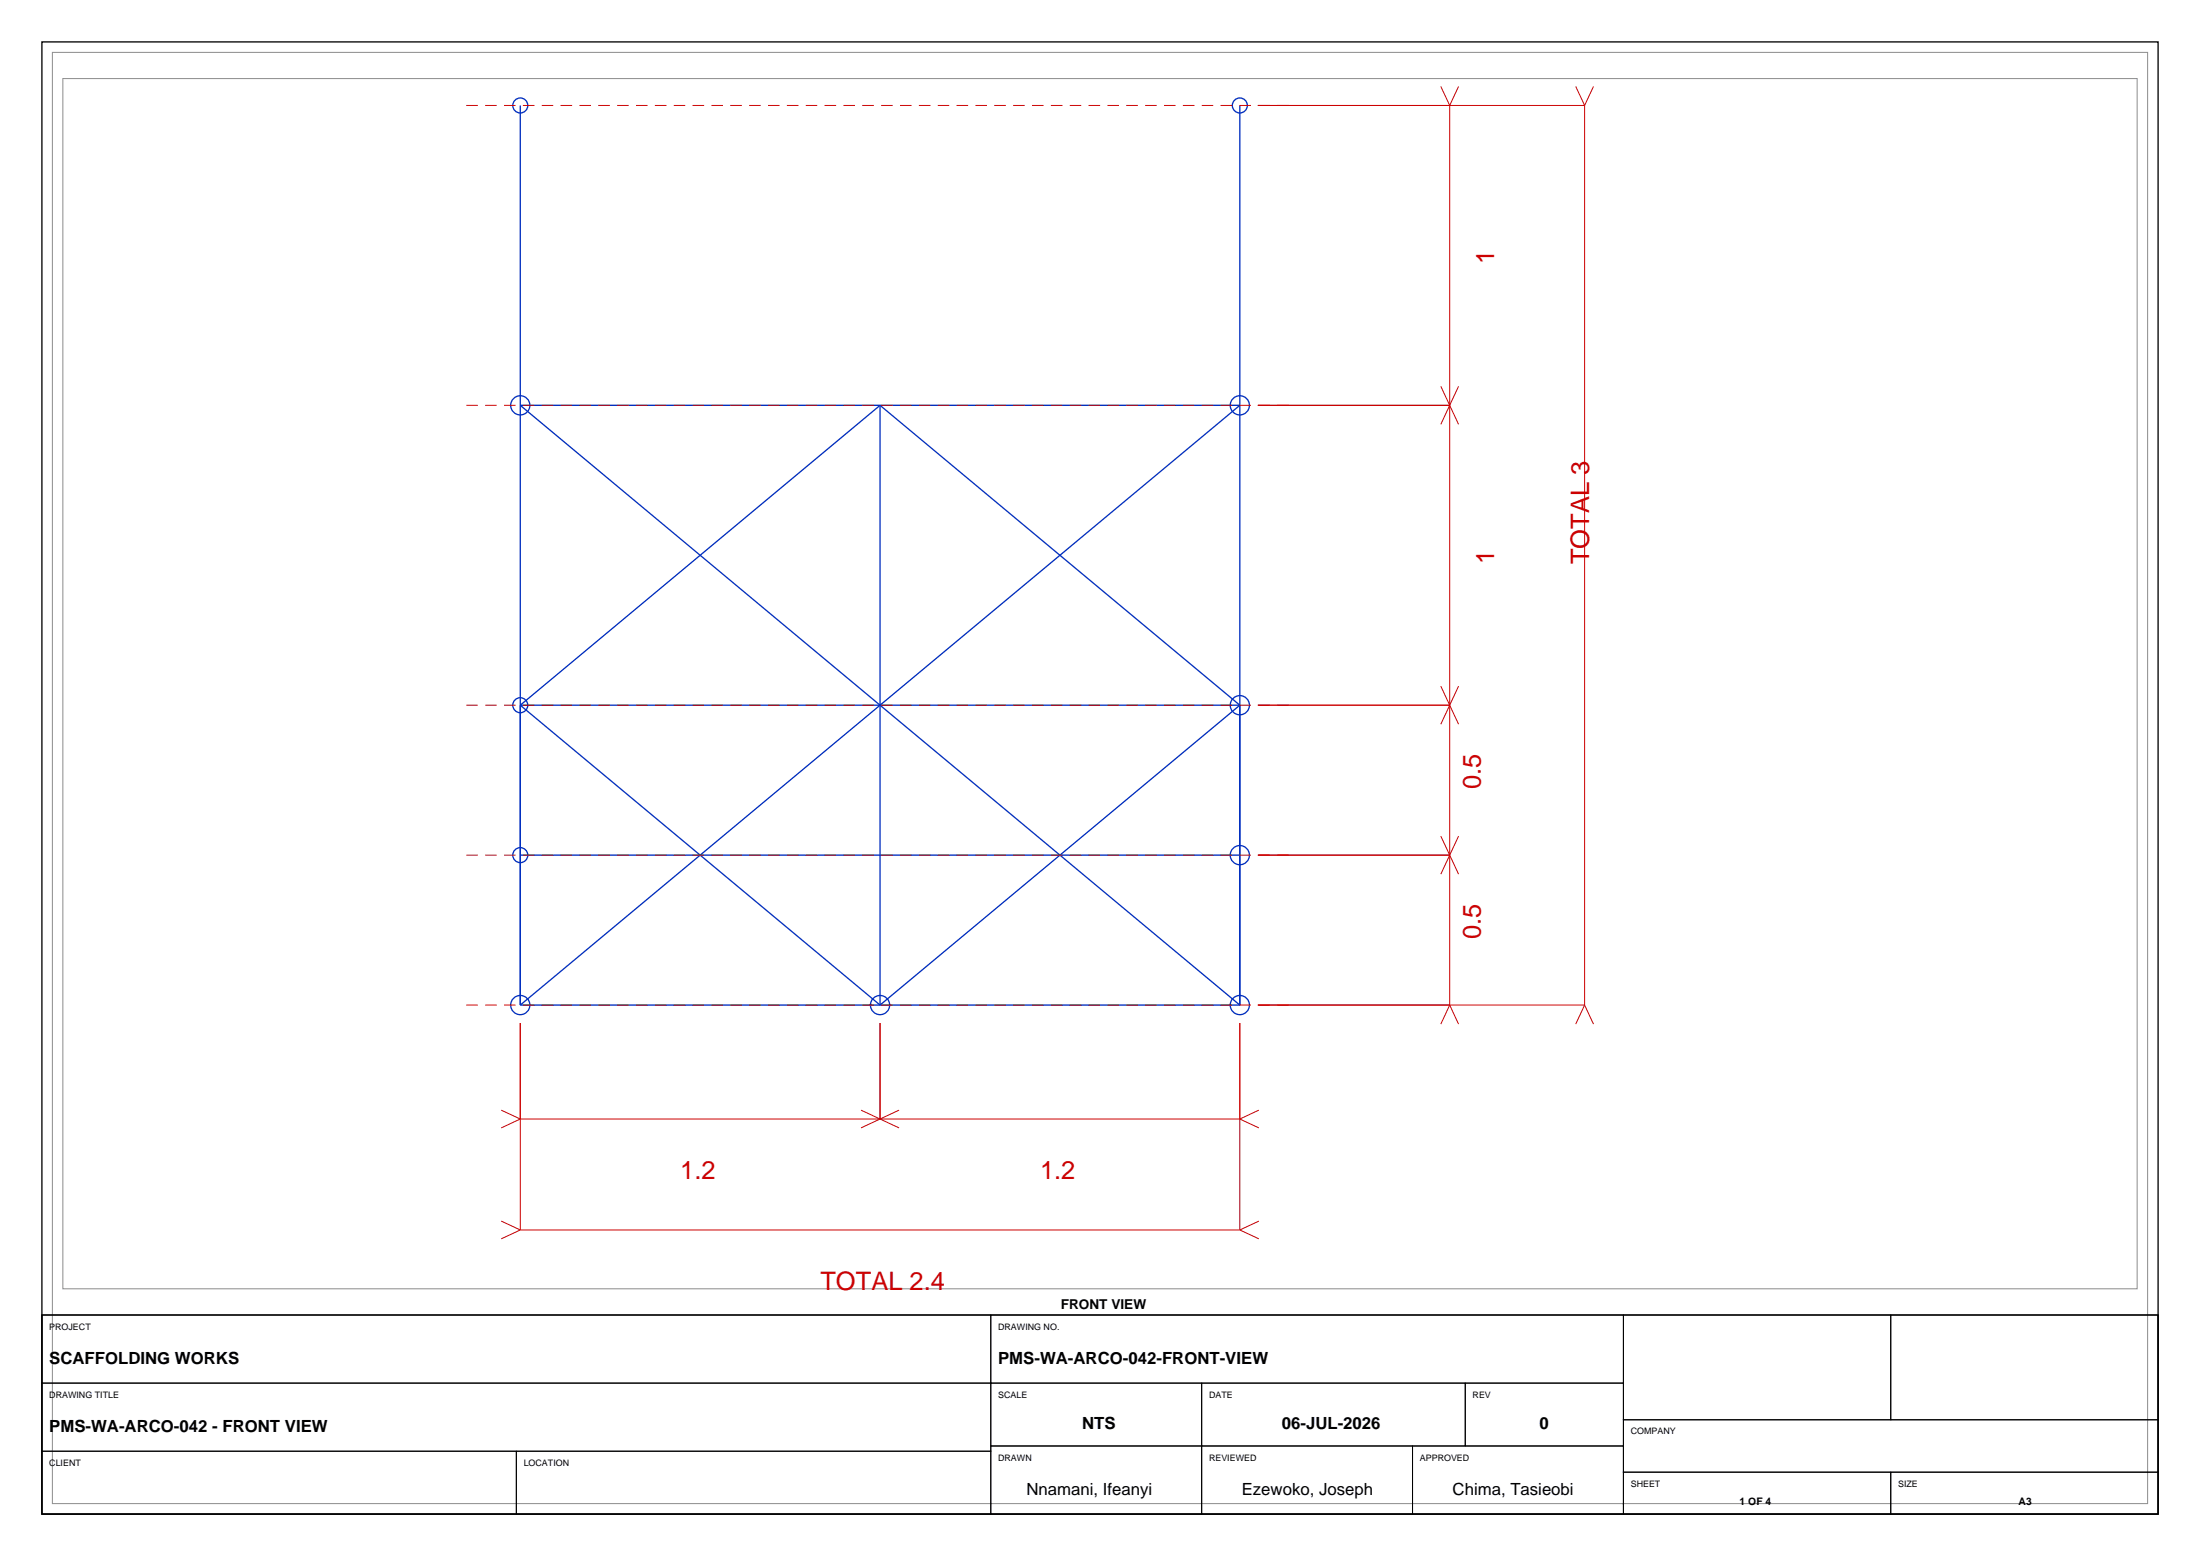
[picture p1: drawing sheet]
<svg xmlns="http://www.w3.org/2000/svg" width="420mm" height="297mm" viewBox="0 0 420 297" stroke-linecap="round" stroke-linejoin="round" font-family="sans-serif">
<path d="M8 8h404v281h-404zM8 251h404v38h-404z" fill="none" stroke="#000" stroke-width=".25"/>
<path d="M10 10h400v277h-400zM12 15h396v231h-396z" fill="none" stroke="#8c8c8c" stroke-width=".19"/>
<g fill="none" stroke="#002ebf" stroke-width=".25">
<path d="M99.3 20.1v171.7M236.7 20.1v171.7M99.3 77.4h137.4l-68.7 57.2zM168 77.4v114.4M168 77.4l68.7 57.2M168 77.4l-68.7 57.2M99.3 134.6h137.4M99.3 134.6l68.7 57.2M168 134.6l-68.7 57.2M168 134.6l68.7 57.2M236.7 134.6l-68.7 57.2M99.3 163.2h137.4"/>
<path d="M99.3 191.8h137.4"/>
<circle cx="99.3" cy="20.1" r="1.43"/>
<circle cx="236.7" cy="20.1" r="1.43"/>
<circle cx="99.3" cy="77.4" r="1.83"/>
<circle cx="236.7" cy="77.4" r="1.83"/>
<circle cx="99.3" cy="134.6" r="1.43"/>
<circle cx="236.7" cy="134.6" r="1.83"/>
<circle cx="99.3" cy="163.2" r="1.43"/>
<circle cx="236.7" cy="163.2" r="1.83"/>
<circle cx="99.3" cy="191.8" r="1.83"/>
<circle cx="168" cy="191.8" r="1.83"/>
<circle cx="236.7" cy="191.8" r="1.83"/>
</g>
<path d="M89 20.1h158M89 77.4h158M89 134.6h158M89 163.2h158M89 191.8h158" fill="none" stroke="#c00" stroke-width=".19" stroke-dasharray="2.2 1.4" stroke-linecap="butt"/>
<g fill="none" stroke="#c00" stroke-width=".19">
<path d="M275.1 16.5l1.7 3.6M278.5 16.5l-1.7 3.6M300.8 16.5l1.7 3.6M304.2 16.5l-1.7 3.6M240.1 20.1h62.4M276.8 20.1v171.7M302.5 20.1v171.7M240.1 77.4h36.7M275.1 73.7l3.4 7.3M278.5 73.7l-3.4 7.3M240.1 134.6h36.7M275.1 131l3.4 7.2"/>
<path d="M276.8 134.6l-1.7 3.6M278.5 131l-1.7 3.6M275.1 159.6l3.4 7.3M278.5 159.6l-3.4 7.3M240.1 163.2h36.7M99.3 195.3v39.5M168 195.3v18.3M236.7 195.3v39.5M240.1 191.8h62.4M276.8 191.8l-1.7 3.7M276.8 191.8l1.7 3.7M302.5 191.8l-1.7 3.7"/>
<path d="M302.5 191.8l1.7 3.7M95.7 211.9l3.6 1.7M99.3 213.6h137.4M99.3 213.6l-3.6 1.7M164.4 211.9l7.2 3.4M171.6 211.9l-7.2 3.4M236.7 213.6l3.6 1.7M240.3 211.9l-3.6 1.7M95.7 233.1l3.6 1.7M99.3 234.8h137.4M99.3 234.8l-3.6 1.7M236.7 234.8l3.6 1.7"/>
<path d="M240.3 233.1l-3.6 1.7"/>
</g>
<g fill="none" stroke="#000" stroke-width=".19">
<path d="M8 251h181.2v13h-181.2zM189.2 251h120.7v13h-120.7zM309.9 251h51.1v20h-51.1zM361 251h51v20h-51zM8 264h181.2v13h-181.2zM8 277h90.6v12h-90.6zM98.6 277h90.6v12h-90.6zM189.2 264h40.2v12h-40.2zM189.2 276h40.2v13h-40.2zM229.4 264h50.3v12h-50.3zM229.4 276h40.3v13h-40.3zM269.7 276h40.2v13h-40.2z"/>
<path d="M279.7 264h30.2v12h-30.2zM309.9 271h102.1v10h-102.1zM309.9 281h51.1v8h-51.1zM361 281h51v8h-51z"/>
</g>
<g font-size="4.9" fill="#c00">
<text x="285.2" y="50.5" transform="rotate(-90 285.2 50.5)">1</text>
<text x="285.2" y="107.7" transform="rotate(-90 285.2 107.7)">1</text>
<text x="303.4" y="107.7" transform="rotate(-90 303.4 107.7)">TOTAL 3</text>
<text x="282.7" y="150.6" transform="rotate(-90 282.7 150.6)">0.5</text>
<text x="282.7" y="179.2" transform="rotate(-90 282.7 179.2)">0.5</text>
<text x="129.9" y="225">1.2</text>
<text x="198.6" y="225">1.2</text>
<text x="156.6" y="246.2">TOTAL 2.4</text>
</g>
<g font-size="3.2">
<text x="9.4" y="260.3">SCAFFOLDING WORKS</text>
<text x="190.6" y="260.3">PMS-WA-ARCO-042-FRONT-VIEW</text>
<text x="9.4" y="273.3">PMS-WA-ARCO-042 - FRONT VIEW</text>
<text x="206.6" y="272.8">NTS</text>
<text x="244.7" y="272.8">06-JUL-2026</text>
<text x="293.9" y="272.8">0</text>
<text x="196" y="285.4">Nnamani, Ifeanyi</text>
<text x="237.1" y="285.4">Ezewoko, Joseph</text>
<text x="277.3" y="285.4">Chima, Tasieobi</text>
</g>
<text font-size="2.6" x="202.5" y="249.8">FRONT VIEW</text>
<g font-size="2">
<text x="332.1" y="287.2">1 OF 4</text>
<text x="385.4" y="287.2">A3</text>
</g>
<g font-size="1.7">
<text x="9.4" y="253.8">PROJECT</text>
<text x="190.6" y="253.8">DRAWING NO.</text>
<text x="9.4" y="266.8">DRAWING TITLE</text>
<text x="190.6" y="266.8">SCALE</text>
<text x="230.8" y="266.8">DATE</text>
<text x="281.1" y="266.8">REV</text>
<text x="311.3" y="273.8">COMPANY</text>
<text x="9.4" y="279.8">CLIENT</text>
<text x="100" y="279.8">LOCATION</text>
<text x="190.6" y="278.8">DRAWN</text>
<text x="230.8" y="278.8">REVIEWED</text>
<text x="271.1" y="278.8">APPROVED</text>
<text x="311.3" y="283.8">SHEET</text>
<text x="362.4" y="283.8">SIZE</text>
</g>
</svg>
